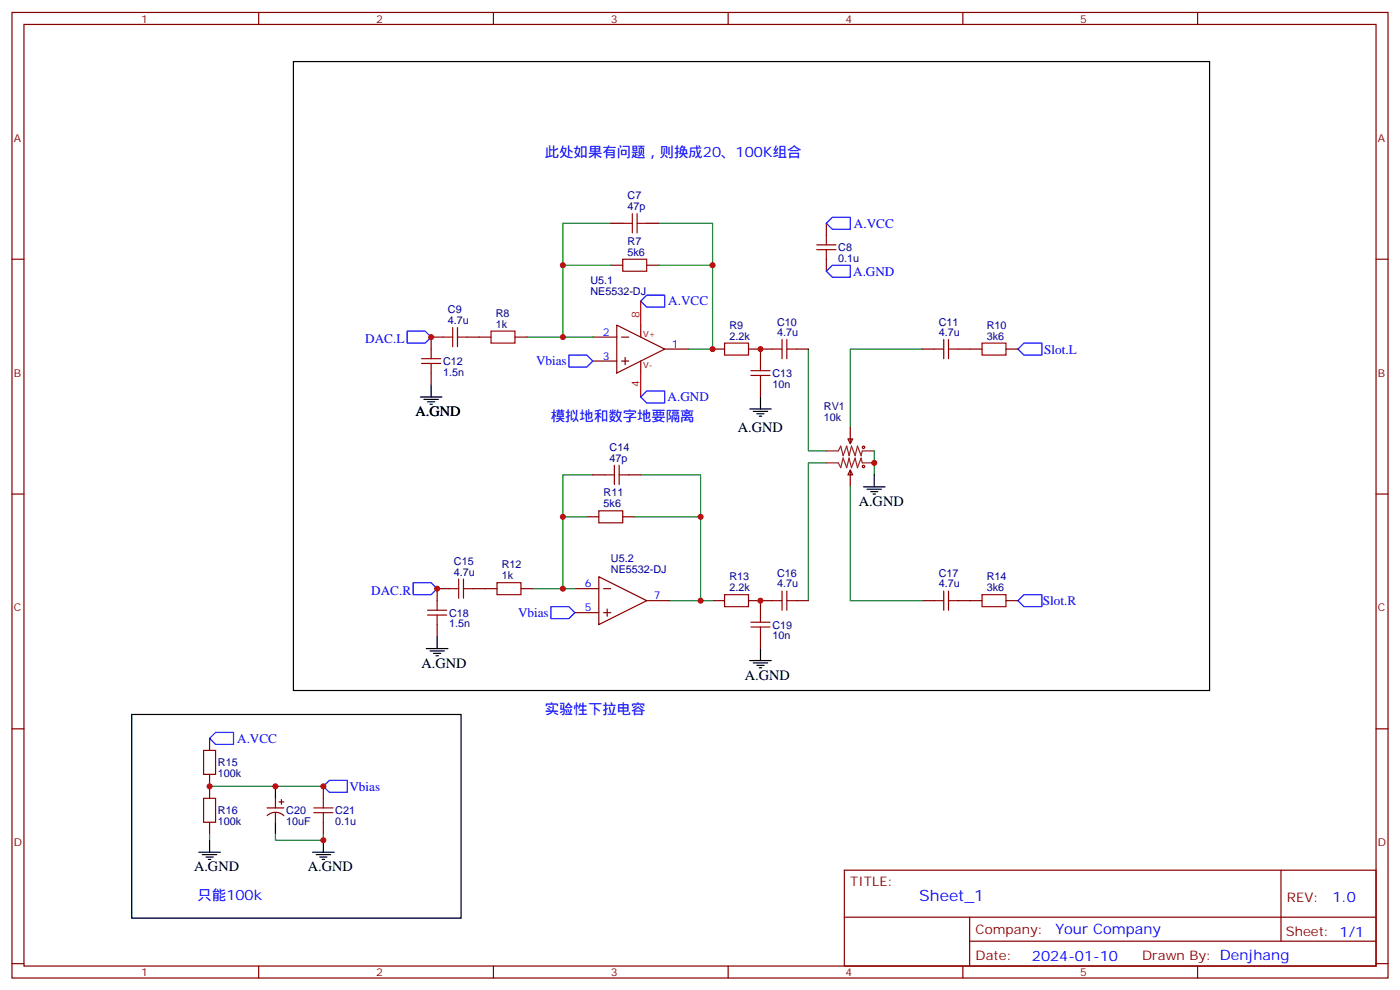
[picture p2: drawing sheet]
<svg xmlns="http://www.w3.org/2000/svg" width="412mm" height="292mm" viewBox="0 0 412 292" stroke-linecap="round" stroke-linejoin="round" font-family="sans-serif">
<g fill="none" stroke="#870000" stroke-width=".35">
<path d="M3.5 3.7h405.4v284.3h-405.4zM7.1 7.2h398.2v277.3h-398.2zM76.2 3.7v3.5M145.3 3.7v3.5M214.5 3.7v3.5M283.6 3.7v3.5M352.8 3.7v3.5M3.5 76.3h3.6M179.9 78.1h3.5M179.9 65.8h3.5M190.5 78.1h3.5M190.5 65.8h3.5"/>
<path d="M243.4 65.8v3.5M243.4 76.3v3.6M405.3 76.3h3.6M130.5 99.3h-3.5v3.5M137.6 99.3h7M151.7 99.3h3.5M174.6 99.3h7.1M181.7 95.7l14.1 7.1-14.1 7.1zM183.1 99.3h2.1M188.7 95.7v3.6M127 109.9v3.5M174.6 106.3h7.1"/>
<path d="M183.1 106.3h2.1M184.1 105.3v2.1M188.7 106.3v3.6M195.8 102.8h7M209.9 102.8h3.5M220.5 102.8h7M224 102.8v3.5M224 113.4v3.5M234.6 102.8h3.5M271.6 102.8h3.6M282.2 102.8h7.1M296.3 102.8h3.6"/>
<path d="M174.6 139.8h3.6M185.2 139.8h3.5M249.8 129.3h1.4l-.7 1.4zM250.5 138.4l.7 1.4h-1.4zM250.5 125.7v5M250.5 138.4v5M3.5 145.5h3.6M172.9 152.2h3.5M183.4 152.2h3.6M405.3 145.5h3.6M132.3 173.4h-3.5v3.5M139.3 173.4h7.1"/>
<path d="M153.5 173.4h3.5M169.3 173.4h7.1M176.4 169.8l14.1 7.1-14.1 7zM177.8 173.4h2.1M178.9 179.4v2.1M190.5 176.9h7.1M209.9 176.9h3.5M220.5 176.9h7M224 176.9v3.5M234.6 176.9h3.5M271.6 176.9h3.6M282.2 176.9h7.1"/>
<path d="M296.3 176.9h3.6M128.8 183.9v3.6M169.3 180.4h7.1M177.8 180.4h2.1M224 187.5v3.5M3.5 214.6h3.6M61.7 217.5v3.5M405.3 214.6h3.6M61.7 228v7.1M78.7 237.9h4.9M81.1 235.1v2.8M81.1 239.3v2.8"/>
<path d="M82.2 236.1h1.4M82.9 235.4v1.5M95.2 231.6v3.5M61.7 242.1v3.6M78.7 240.2a3.5 3.5 0 0 1 4.9 0M95.2 242.1v3.6M248.7 256.3h156.6v28.2h-156.6zM377.3 256.3v20.9M248.7 270.1h156.5M285.6 277.2h119.6M285.6 270.1v14.1M3.5 283.8h3.6"/>
<path d="M76.2 284.5v3.5M145.3 284.5v3.5M214.5 284.5v3.5M283.6 284.5v3.5M352.8 284.5v3.5M405.3 283.8h3.6"/>
</g>
<g fill="none" stroke="#008700" stroke-width=".35">
<path d="M179.9 65.8h-14.1v12.3M179.9 78.1h-14.1v21.2M194 65.8h15.9v12.3M194 78.1h15.9v24.7h-7.1M155.2 99.3h19.4M238.1 102.8v30h5.3M271.6 102.8h-21.1v22.9M174.6 139.8h-8.8v12.4M188.7 139.8h17.7v12.4M243.4 136.3h-5.3v40.6M257.5 132.8v7M172.9 152.2h-7.1v21.2"/>
<path d="M187 152.2h19.4v24.7h-8.8M250.5 143.4v33.5h21.1M157 173.4h12.3M206.4 176.9h3.5M61.7 231.6h33.5M61.7 245.7v1.7M81.1 245.7v1.7h14.1v-1.7"/>
</g>
<g fill="none" stroke="#000" stroke-width=".35">
<path d="M86.4 18.1h269.9v185.2h-269.9zM123.8 116.9h6.4M124.9 117.6h4.2M125.9 118.3h2.2M126.6 119h.8M127 113.4v3.5M224 116.9v3.5M220.8 120.4h6.4M221.9 121.1h4.2M223 121.8h2.1M223.7 122.6h.7M257.5 139.8v3.6"/>
<path d="M254.4 143.4h6.3M255.4 144.1h4.2M256.5 144.8h2.1M257.2 145.5h.7M125.6 191h6.3M126.6 191.7h4.3M127.7 192.4h2.1M128.4 193.1h.7M128.8 187.5v3.5M220.8 194.5h6.4M221.9 195.2h4.2M223 195.9h2.1"/>
<path d="M223.7 196.6h.7M224 191v3.5M38.8 210.4h97v60h-97zM81.1 231.6v3.5M58.6 251h6.3M59.6 251.7h4.3M60.7 252.4h2.1M61.4 253.1h.7M61.7 247.4v3.6M81.1 242.1v3.6M92.1 251h6.3M93.1 251.7h4.3"/>
<path d="M94.2 252.4h2.1M94.9 253.1h.7M95.2 247.4v3.6"/>
</g>
<g fill="none" stroke="#a10000" stroke-width=".35">
<path d="M183.4 76.3h7.1v3.6h-7.1zM183.4 65.8h2.9M186.3 62.9v5.7M187.7 65.8h2.8M187.7 62.9v5.7M240.6 73.5h5.6M240.6 72.1h5.6M243.4 69.3v2.8M243.4 73.5v2.8M130.5 99.3h2.8M133.3 96.4v5.7M134.8 99.3h2.8"/>
<path d="M134.8 96.4v5.7M144.6 97.5h7.1v3.5h-7.1zM230.4 100v5.6M231.8 100v5.6M278 100v5.6M279.4 100v5.6M124.2 107h5.6M124.2 105.6h5.6M127 102.8v2.8M127 107v2.9M213.4 101h7.1v3.6h-7.1zM221.2 110.6h5.6"/>
<path d="M221.2 109.1h5.6M224 106.3v2.8M224 110.6v2.8M227.5 102.8h2.9M231.8 102.8h2.8M275.2 102.8h2.8M279.4 102.8h2.8M289.3 101h7v3.6h-7zM178.2 139.8h2.8M181 137v5.7M182.4 139.8h2.8M182.4 137v5.7"/>
<path d="M176.4 150.4h7v3.6h-7zM125.9 179.7h5.7M128.8 176.9v2.8M132.3 173.4h2.8M135.1 170.5v5.7M136.5 173.4h2.8M136.5 170.5v5.7M146.4 171.6h7.1v3.5h-7.1zM213.4 175.1h7.1v3.5h-7.1zM227.5 176.9h2.9M230.4 174.1v5.6M231.8 176.9h2.8"/>
<path d="M231.8 174.1v5.6M275.2 176.9h2.8M278 174.1v5.6M279.4 176.9h2.8M279.4 174.1v5.6M289.3 175.1h7v3.5h-7zM125.9 181.1h5.7M128.8 181.1v2.8M221.2 184.6h5.6M221.2 183.2h5.6M224 180.4v2.8M224 184.6v2.9"/>
<path d="M60 221h3.5v7h-3.5zM60 235.1h3.5v7h-3.5zM92.4 239.3h5.7M92.4 237.9h5.7M95.2 235.1v2.8M95.2 239.3v2.8"/>
<circle cx="254.4" cy="131.7" r=".35"/>
<circle cx="254.4" cy="137.4" r=".35"/>
</g>
<path d="M243.4 79.9l1.8-1.8h5.3v3.5h-5.3zM245.2 64h5.3v3.5h-5.3l-1.8-1.7zM119.9 97.5h5.3l1.8 1.8-1.8 1.7h-5.3zM190.5 86.9h5.3v3.6h-5.3l-1.8-1.8zM167.6 104.6h5.3l1.7 1.7-1.7 1.8h-5.3zM190.5 115.1h5.3v3.6h-5.3l-1.8-1.8zM299.9 102.8l1.7-1.8h5.3v3.6h-5.3zM121.7 171.6h5.3l1.8 1.8-1.8 1.7h-5.3zM162.3 178.6h5.3l1.7 1.8-1.7 1.8h-5.3zM299.9 176.9l1.7-1.8h5.3v3.5h-5.3zM63.5 215.7h5.3v3.5h-5.3l-1.8-1.7zM97 229.8h5.3v3.5h-5.3l-1.8-1.7z" fill="none" stroke="#00f" stroke-width=".35"/>
<path d="M188.7 88.7v7M188.7 109.9v7" fill="none" stroke="#f00" stroke-width=".35"/>
<path d="M243.4 132.8h3.5l.7-1.4 .8 2.8 1-2.8 .7 2.8 .7-2.8 1.1 2.8 .7-2.8 1 2.8 .4-1.4h3.5M243.4 136.3h3.5l.7 1.4 .8-2.8 1 2.8 .7-2.8 .7 2.8 1.1-2.8 .7 2.8 1-2.8 .4 1.4h3.5" fill="none" stroke="#8c2424" stroke-width=".35"/>
<g fill="#c00">
<circle cx="224" cy="102.8" r=".88"/>
<circle cx="224" cy="176.9" r=".88"/>
<circle cx="128.8" cy="173.4" r=".88"/>
<circle cx="127" cy="99.3" r=".88"/>
<circle cx="81.1" cy="231.6" r=".88"/>
<circle cx="61.7" cy="231.6" r=".88"/>
<circle cx="95.3" cy="247.4" r=".88"/>
<circle cx="95.3" cy="231.6" r=".88"/>
<circle cx="206.4" cy="152.2" r=".88"/>
<circle cx="165.8" cy="152.2" r=".88"/>
<circle cx="165.8" cy="173.4" r=".88"/>
<circle cx="209.9" cy="78.1" r=".88"/>
<circle cx="165.8" cy="78.1" r=".88"/>
<circle cx="165.8" cy="99.3" r=".88"/>
<circle cx="209.9" cy="102.8" r=".88"/>
<circle cx="206.4" cy="176.9" r=".88"/>
<circle cx="257.5" cy="136.3" r=".88"/>
</g>
<text font-size="4.6" fill="#00f" x="270.8" y="265.3">Sheet_1</text>
<g font-size="4.2" fill="#00f">
<text x="160.5" y="46.4">此处如果有问题，则换成20、100K组合</text>
<text x="162.3" y="124">模拟地和数字地要隔离</text>
<text x="160.5" y="210.4">实验性下拉电容</text>
<text x="58.2" y="265.1">只能100k</text>
<text x="392.5" y="265.5">1.0</text>
<text x="310.9" y="275.1">Your Company</text>
<text x="304" y="282.9">2024-01-10</text>
</g>
<g font-size="4.2">
<text x="122.4" y="122.6">A.GND</text>
<text x="217.4" y="127.1">A.GND</text>
<text x="252.9" y="149">A.GND</text>
<text x="124.2" y="196.6">A.GND</text>
<text x="219.4" y="200.2">A.GND</text>
<text x="57.1" y="256.6">A.GND</text>
<text x="90.7" y="256.6">A.GND</text>
</g>
<g font-size="3.9" fill="#00f">
<text x="251.5" y="67">A.VCC</text>
<text x="251.3" y="81.1">A.GND</text>
<text x="196.9" y="89.9">A.VCC</text>
<text x="107.6" y="101">DAC.L</text>
<text x="157.9" y="107.6">Vbias</text>
<text x="307.6" y="104.1">Slot.L</text>
<text x="196.6" y="118.2">A.GND</text>
<text x="109.4" y="175.1">DAC.R</text>
<text x="307.2" y="178.1">Slot.R</text>
<text x="152.6" y="181.7">Vbias</text>
<text x="69.9" y="218.7">A.VCC</text>
<text x="102.9" y="232.8">Vbias</text>
</g>
<g font-size="3.9" fill="#800">
<text x="250.5" y="260.8">TITLE:</text>
<text x="379.1" y="265.5">REV:</text>
<text x="287.4" y="275">Company:</text>
<text x="378.7" y="275.7">Sheet: 1/1</text>
<text x="287.4" y="282.7">Date:</text>
<text x="336.4" y="282.8">Drawn By: Denjhang</text>
</g>
<g font-size="3.2" fill="#800">
<text x="41.6" y="6.7">1</text>
<text x="110.8" y="6.7">2</text>
<text x="179.9" y="6.7">3</text>
<text x="249.1" y="6.7">4</text>
<text x="318.2" y="6.7">5</text>
<text x="4.1" y="41.8">A</text>
<text x="405.9" y="41.8">A</text>
<text x="4.1" y="110.9">B</text>
<text x="405.9" y="110.9">B</text>
<text x="4.1" y="180.1">C</text>
<text x="405.9" y="180.1">C</text>
<text x="4.1" y="249.2">D</text>
<text x="405.9" y="249.2">D</text>
<text x="41.6" y="287.5">1</text>
<text x="110.8" y="287.5">2</text>
<text x="179.9" y="287.5">3</text>
<text x="249.1" y="287.5">4</text>
<text x="318.2" y="287.5">5</text>
</g>
<g font-size="3.2" fill="#000080">
<text x="184.9" y="58.7">C7</text>
<text x="184.9" y="61.9">47p</text>
<text x="184.9" y="75.3">5k6</text>
<text x="184.9" y="72.1">R7</text>
<text x="246.9" y="77.1">0.1u</text>
<text x="246.9" y="73.9">C8</text>
<text x="173.9" y="83.7">U5.1</text>
<text x="173.9" y="86.9">NE5532-DJ</text>
<text x="131.9" y="95.4">4.7u</text>
<text x="131.9" y="92.3">C9</text>
<text x="146.1" y="93.3">R8</text>
<text x="228.9" y="95.9">C10</text>
<text x="276.5" y="95.9">C11</text>
<text x="146.1" y="96.4">1k</text>
<text x="214.9" y="100">2.2k</text>
<text x="214.9" y="96.8">R9</text>
<text x="228.9" y="98.9">4.7u</text>
<text x="276.5" y="98.9">4.7u</text>
<text x="290.7" y="100">3k6</text>
<text x="290.7" y="96.8">R10</text>
<text x="130.5" y="107.5">C12</text>
<text x="130.5" y="110.6">1.5n</text>
<text x="227.5" y="111.1">C13</text>
<text x="227.5" y="114.1">10n</text>
<text x="242.7" y="124">10k</text>
<text x="242.7" y="120.8">RV1</text>
<text x="179.6" y="136">47p</text>
<text x="179.6" y="132.8">C14</text>
<text x="177.8" y="149.4">5k6</text>
<text x="177.8" y="146.1">R11</text>
<text x="133.7" y="166.4">C15</text>
<text x="147.8" y="167.4">R12</text>
<text x="180" y="165.5">U5.2</text>
<text x="133.7" y="169.5">4.7u</text>
<text x="147.8" y="170.5">1k</text>
<text x="180" y="168.7">NE5532-DJ</text>
<text x="214.9" y="170.9">R13</text>
<text x="228.9" y="173">4.7u</text>
<text x="228.9" y="170">C16</text>
<text x="276.5" y="173">4.7u</text>
<text x="276.5" y="170">C17</text>
<text x="290.7" y="170.9">R14</text>
<text x="214.9" y="174.1">2.2k</text>
<text x="290.7" y="174.1">3k6</text>
<text x="132.3" y="184.7">1.5n</text>
<text x="132.3" y="181.6">C18</text>
<text x="227.5" y="185.1">C19</text>
<text x="227.5" y="188.2">10n</text>
<text x="64.2" y="225.6">R15</text>
<text x="64.2" y="228.9">100k</text>
<text x="64.2" y="239.8">R16</text>
<text x="84.3" y="239.8">C20</text>
<text x="98.8" y="239.8">C21</text>
<text x="64.2" y="243">100k</text>
<text x="84.3" y="242.9">10uF</text>
<text x="98.8" y="243">0.1u</text>
</g>
<g font-size="3.2" fill="#f00">
<text x="188.4" y="93.6" transform="rotate(-90 188.4 93.6)">8</text>
<text x="188.4" y="114" transform="rotate(-90 188.4 114)">4</text>
</g>
<g font-size="3.2" fill="#00f">
<text x="177.5" y="98.9">2</text>
<text x="177.5" y="106">3</text>
<text x="197.9" y="102.4">1</text>
<text x="172.3" y="173">6</text>
<text x="192.6" y="176.5">7</text>
<text x="172.3" y="180.1">5</text>
</g>
<g font-size="2.5" fill="#800">
<text x="189.4" y="99.3">V+</text>
<text x="189.4" y="108.4">V-</text>
</g>
</svg>
